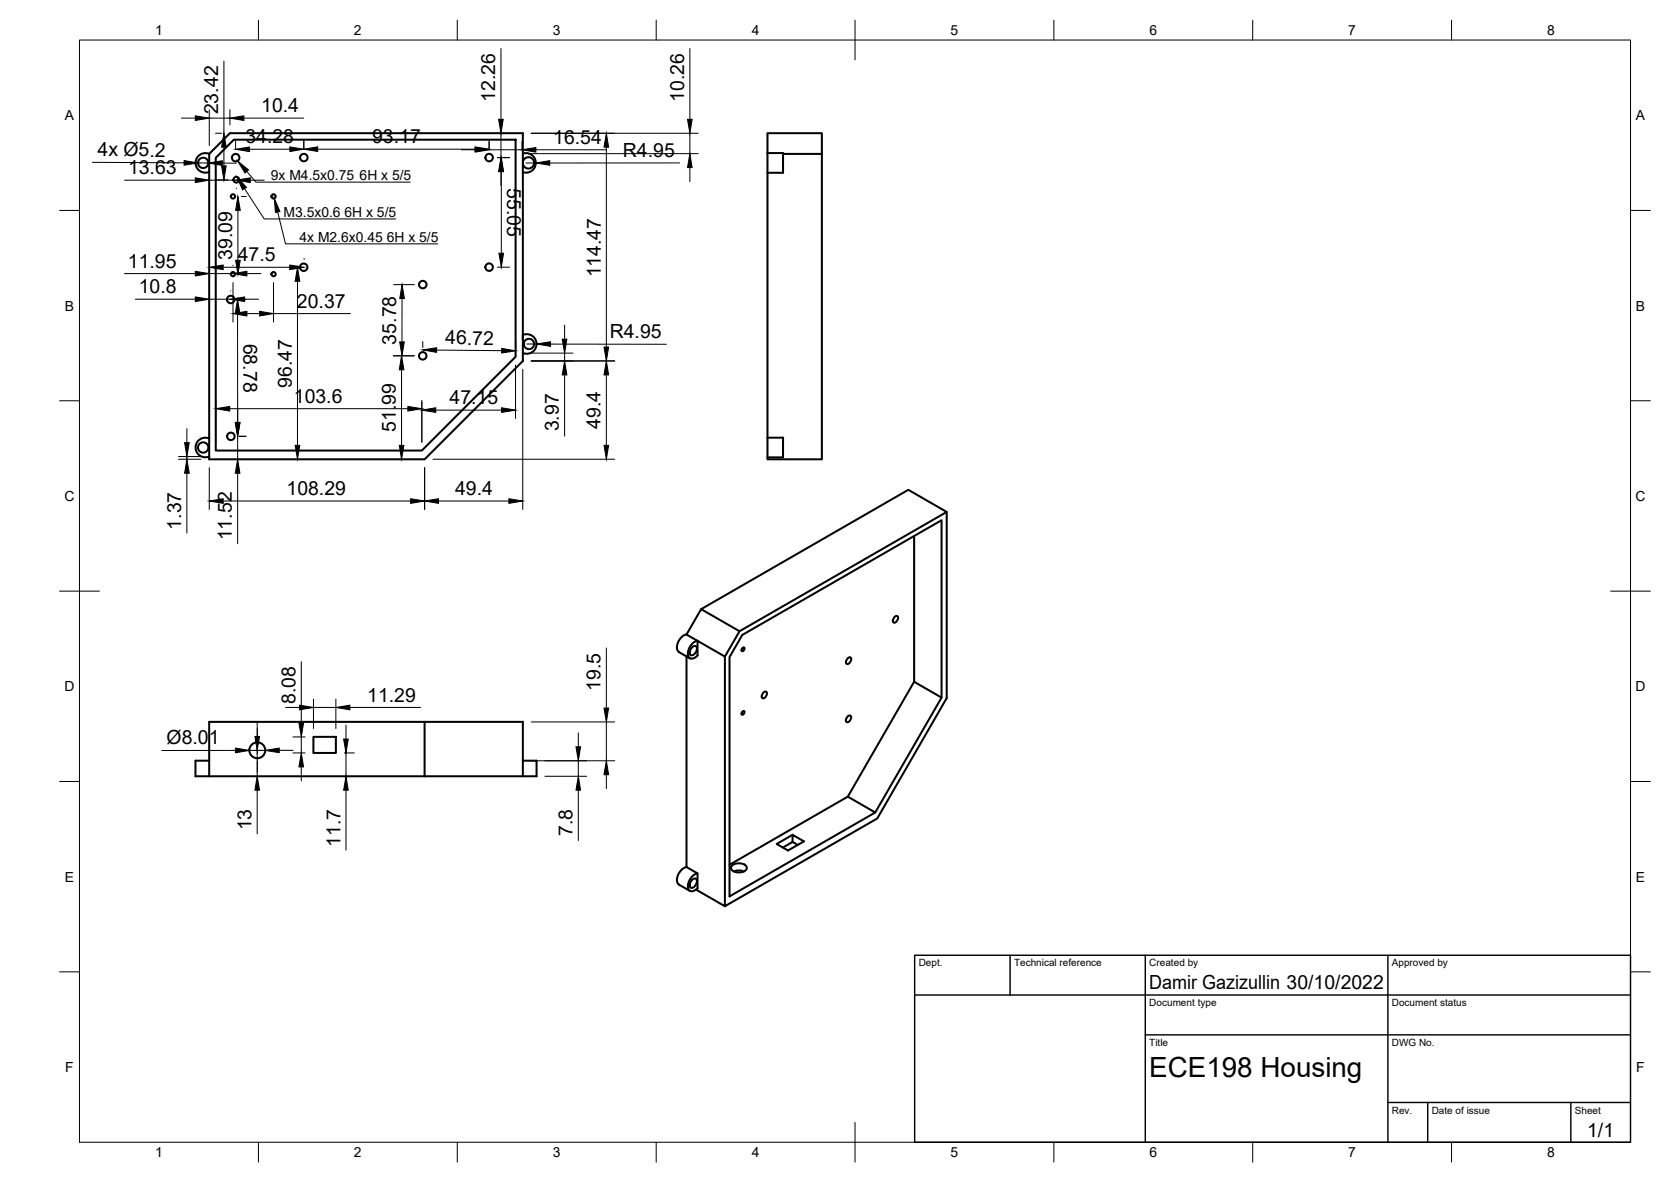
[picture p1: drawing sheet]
<svg xmlns="http://www.w3.org/2000/svg" width="420mm" height="297mm" viewBox="0 0 420 297" stroke-linecap="round" stroke-linejoin="round" font-family="sans-serif">
<!-- layer: Visible -->
<g fill="none" stroke="#000" stroke-width=".51">
<path d="M52.6 38.7l5.2-5.2h73.7v57.2l-24.7 24.7h-54.2zM52.6 38.7a2.47 2.47 0 0 0-3.4 2.2 2.47 2.47 0 0 0 3.4 2.3M58.8 35.1h70.8v54.5l-23.5 23.6h-51.8v-73.5zM131.5 38.6a2.47 2.47 0 0 1 3.2 2.3 2.47 2.47 0 0 1-3.2 2.4M193 38.5v4.9M193 38.5h3.9v4.9h-3.9M193 38.5v-5h13.7v5.2h-9.8M206.7 38.7v76.7h-13.7v-5.4M131.5 40.7a1.43 1.43 0 0 1 2.2-1 1.43 1.43 0 0 1 0 2.4 1.43 1.43 0 0 1-2.2-.9M193 43.4v66.6M131.5 84.2a2.47 2.47 0 0 1 3.4 2.2 2.47 2.47 0 0 1-3.4 2.3M52.6 110.2a2.47 2.47 0 0 0-3.4 2.3 2.47 2.47 0 0 0 3.4 2.2"/>
<path d="M193 110h3.9v4.9h-3.9M229.8 134.7v36.6l6.9 4-16.6 28.9M238 128.7l-52.1 29.9M172.6 159.4a3.3 3.3 0 0 0-2.1 4.2l.2 .2M176.3 153.1l9.6 5.5-3.6 6.4-6.9-4v3.7a1.35 1.35 0 0 1-2.3 .3 3.3 3.3 0 0 1 2.3-4l-2.8-1.5zM176.3 153.1l52.1-30 9.6 5.6v46.7l-17.4 30.3-38.3 22M224.9 155.1l.7-.3a1.09 1.09 0 0 1-.9 1.7 .94 .94 0 0 1 .2-1.4zM170.7 163.9l2.8 1.5M172.6 165v52.9l2.8 1.6v3.7a1.35 1.35 0 0 1-2.3 .3 3.3 3.3 0 0 1 2.3-4M174 162.7a.67 .67 0 0 1 1.2-.1 1.6 1.6 0 0 1-1.5 2 1.47 1.47 0 0 1 .3-1.9zM182.3 165v62.7l-7.3-4.2M186.6 178.9l.4-.2 .2 .2-.2 .5-.4 .2-.2-.2z"/>
<path d="M186.6 162.9l.4-.2 .2 .2-.2 .5-.4 .3-.2-.3zM191.9 174.1l.8-.3a1.09 1.09 0 0 1-1 1.7 .94 .94 0 0 1 .2-1.4zM213.1 165.5l.7-.3a1.09 1.09 0 0 1-.9 1.6 .94 .94 0 0 1 .2-1.3zM229.8 171.3l-16.6 28.9 6.9 4-36.7 21.1v-60.2l3.2-5.5 50.1-28.9v44.6M52.6 191.2h-3.5v3.9h3.5v-13.7h78.9v13.7M78.8 185.2h5.7v4h-5.7zM106.8 181.4v13.7M131.5 191.2h3.4v3.9h-82.3M213.1 180.1l.7-.3a1.09 1.09 0 0 1-.9 1.7 .94 .94 0 0 1 .2-1.4zM172.6 217.9a3.3 3.3 0 0 0-2.1 4.2l.2 .2M184 217.6a2.63 2.63 0 0 1 3.8 .3 1.63 1.63 0 0 1-2 1.4 1.63 1.63 0 0 1-2-1.4zM184.5 219l1.6-.2 .9 .2"/>
<path d="M199.3 209.8l-4 2.3 2.8 1.6 4-2.3-2.8-1.6v1.8l-2.5 1.4M199.3 211.6l1.3 .7M213.2 200.2l-29.8 17.1M170.7 222.3l2.8 1.6M174 221.1a.67 .67 0 0 1 1.2-.1 1.6 1.6 0 0 1-1.5 2.1 1.47 1.47 0 0 1 .3-2z"/>
<circle cx="59.3" cy="39.6" r=".94"/>
<circle cx="76.4" cy="39.6" r=".94"/>
<circle cx="123" cy="39.6" r=".94"/>
<circle cx="51.1" cy="40.9" r="1.3"/>
<circle cx="58.6" cy="49.4" r=".54"/>
<circle cx="59.4" cy="45.2" r=".73"/>
<circle cx="68.8" cy="49.4" r=".54"/>
<circle cx="58" cy="75.3" r=".94"/>
<circle cx="58.6" cy="68.9" r=".54"/>
<circle cx="68.8" cy="68.9" r=".54"/>
<circle cx="76.4" cy="67.2" r=".94"/>
<circle cx="106.3" cy="71.5" r=".94"/>
<circle cx="123" cy="67.1" r=".94"/>
<circle cx="106.3" cy="89.4" r=".94"/>
<circle cx="133" cy="86.4" r="1.3"/>
<circle cx="51.1" cy="112.5" r="1.3"/>
<circle cx="58" cy="109.7" r=".94"/>
<circle cx="64.7" cy="188.5" r="2"/>
</g>
<!-- layer: BORDER -->
<g fill="none" stroke="#000" stroke-width=".25">
<path d="M20 10.1h390v276.9h-390zM65 5.1v5M115 5.1v5M165 5.1v5M215 5.1v10M265 5.1v5M315 5.1v5M365 5.1v5M15 52.9h5M410 52.9h5M15 100.7h5M410 100.7h5"/>
<path d="M15 148.6h10M405 148.6h10M15 196.4h5M410 196.4h5M15 244.2h5M410 244.2h5M65 287v5M115 287v5M165 287v5M215 282.1v9.9M265 287v5M315 287v5"/>
<path d="M365 287v5"/>
</g>
<!-- layer: TITLEBLOCK -->
<path d="M230 240.1h180v46.9h-180zM230 250h180M254 240.1v9.9M288 240.1v46.9M349 240.1v46.9M288 260.1h122M349 277.1h61M359 277.1v9.9M395 277.1v9.9" fill="none" stroke="#000" stroke-width=".36"/>
<!-- layer: FD_Dimensions -->
<g fill="none" stroke="#000" stroke-width=".25">
<path d="M56.3 15.4v18.1M126 12.2v17.8M173.5 12.2v17.8M45.6 29.7h3.5M52.6 27.6v9M52.6 29.7h5.2M54.2 33.5h1.5M56.3 37v4.7M57.8 27.6v3.8M59.2 35.4v2.1M61.3 29.7h15.1M72.9 37.5h-10.1"/>
<path d="M76.4 35.4v2.1M79.9 37.5h39.6M116 37.6h3.5M123 35.4v2.1M125.1 39.6h3M126 33.5v6.1M131.3 35.5v2.2l-8.3-.1M133.6 33.5h42M133.6 38.6h42M134.7 37.6h17.8M152.5 37v50.2M173.5 33.5v5.1"/>
<path d="M23.2 40.8l23.1 .1M31.3 45.3h17.8M49.8 40.9l2.6 .1M52.6 45.3h6.8M54.2 45.2h3.1M55.9 41h3.5M59.4 47.3v.1M59.8 52.9v12.5M60.7 49.4h1.2M62.9 45.3h3.5M126 43.1v3.5M126 43.1v20.5"/>
<path d="M132.2 41h2.5M170.9 40.9l-32.7 .1M173.5 42.1v3.5M31.3 68.8h17.8M34 75.2h15.1M52.6 75.2h5.4M52.6 68.8h6M56.1 67.2h18.2M58 73.1v.1M58.6 66.7v.1M58.6 71v9.9M59.7 78.8l.1 27.4v-3.5"/>
<path d="M60.1 75.3h1.7M60.7 68.9h1.2M61.5 75.2h3.5M62.1 68.8h3.5M62.1 78.8h3.2M68.8 71v9.9M68.8 78.8h19.3M74.8 70.7v41.2M76.4 65.1h.1M99 71.5h5.2M101.1 75v10.9M125.1 67.1h3"/>
<path d="M98.9 89.4h5.3M101 92.9v19M106.3 85.8v1.5M109.8 88l16.3 .1M129.6 91.7v13.5M129.7 86l-.1 1.5M131.4 92.8v35.2M132.4 86.5h2.5M133.6 90.7h21M133.6 88.7h10.5M138.4 86.5h29.2M142 81.7v3.5"/>
<path d="M142 88.7v2M142 94.2v15.4M152.5 94.2v17.7M44.9 115.4h5.6M44.9 114.7h5.6M47 107.7v3.5M47 114.7v.7M47 118.9v15.1M52.6 117.5v10.5M54.3 100.6v10.5M57.8 102.7h44.8M59.8 109.7v5.7"/>
<path d="M59.8 118.9v17.8M60.1 109.7h1.7M106.1 100.6v10.5M106.8 117.5v10.5M108.9 115.4h45.7M109.6 103.1h16.5M56.1 125.9h47.2M110.3 125.9h17.7M71.8 177.8h3.5M75.8 166.3v15.4M78.8 175.7v7.4M78.8 177.8h5.7"/>
<path d="M84.5 175.7v7.4M88 177.8h17.7M152.5 162.8v15.1M59.2 188.6h-18.5M62.6 188.6h.1M62.7 188.6h4M64.7 181.6v3.5M64.7 188.6v6.5M64.7 198.6v11M70.2 188.6h3.5M73.7 189.2h3M73.7 185.2h3"/>
<path d="M75.8 185.2v4M75.8 192.7v3.5M86.6 189.2h2.5M87 182.2v3.5M87 189.2v5.9M87 198.6v15M133.6 181.4h21M133.6 191.2h21M137 195.1h10.5M145.4 184.2v3.5M145.4 191.2v3.9M145.4 198.6v12.6"/>
<path d="M152.5 181.4v9.8M152.5 194.7v3.5"/>
</g>
<g fill="#000" stroke="#000" stroke-width=".25">
<path d="M49.1 29.1l3.5 .6-3.5 .6zM56.3 33.5l.6 3.5h-1.2zM57.8 29.7l3.5-.6v1.2zM59.2 37.5l3.5-.6 .1 1.2zM72.9 36.9l3.5 .6-3.5 .6zM76.4 37.5l3.5-.6v1.2zM119.5 36.9l3.5 .6-3.5 .6zM119.5 37.1l3.5 .5-3.5 .6zM125.4 30h1.1l-.5 3.5zM131.3 37.6l3.4-.5v1.1zM152.5 33.5l.5 3.5h-1.1zM172.9 30h1.1l-.5 3.5z"/>
<path d="M46.3 40.4l3.5 .5-3.5 .6zM49.1 44.7l3.5 .6-3.5 .6zM55.7 41.7h1.2l-.6 3.5zM52.4 41l3.5-.6v1.2zM59.8 49.4l.6 3.5h-1.2zM59.4 45.3l3.5-.6v1.2zM126 39.6l.5 3.5h-1.1zM126 39.6l.6 3.5h-1.1zM134.7 41l3.5-.6v1.1zM173.5 38.6l.5 3.5h-1.1zM49.1 74.6l3.5 .6-3.5 .6zM49.1 68.2l3.5 .6-3.5 .5z"/>
<path d="M52.6 67.2l3.5-.6v1.2zM59.2 65.4h1.2l-.6 3.5zM59.7 75.3l.6 3.5h-1.1zM58 75.2l3.5-.6v1.2zM58.6 68.8l3.5-.6v1.1zM58.6 78.8l3.5-.6v1.2zM65.3 78.2l3.5 .6-3.5 .6zM72.9 66.6l3.5 .6-3.5 .6zM74.8 67.2l.6 3.5h-1.2zM101.1 71.5l.6 3.5h-1.2zM125.5 63.6h1.1l-.6 3.5zM101 89.4l.6 3.5h-1.2z"/>
<path d="M100.5 85.9h1.2l-.6 3.5zM106.3 87.9l3.5-.5v1.1zM126.2 87.6l3.4 .6-3.5 .5zM134.9 86.5l3.5-.6v1.1zM141.4 85.2h1.1l-.5 3.5zM142 90.7l.5 3.5h-1.1zM151.9 87.2h1.1l-.5 3.5zM152.5 90.7l.5 3.5h-1.1zM46.4 111.2h1.2l-.6 3.5zM47 115.4l.6 3.5h-1.2zM54.3 102.7l3.5-.6v1.2zM59.2 106.2h1.1l-.5 3.5z"/>
<path d="M59.8 115.4l.5 3.5h-1.1zM74.2 111.9h1.2l-.6 3.5zM100.4 111.9h1.2l-.6 3.5zM102.6 102.1l3.5 .6-3.5 .6zM106.1 103.1l3.5-.6v1.1zM126.1 102.5l3.5 .6-3.5 .5zM151.9 111.9h1.1l-.5 3.5zM52.6 125.9l3.5-.6v1.2zM103.3 125.3l3.5 .6-3.5 .6zM106.8 125.9l3.5-.6v1.2zM128 125.3l3.4 .6-3.4 .6zM75.3 177.2l3.5 .6-3.5 .6z"/>
<path d="M84.5 177.8l3.5-.6v1.2zM151.9 177.9h1.1l-.5 3.5zM59.2 188l3.5 .6-3.5 .6zM64.1 185.1h1.2l-.6 3.5zM64.7 195.1l.6 3.5h-1.2zM66.7 188.6l3.5-.6v1.2zM75.8 189.2l.5 3.5h-1.1zM75.2 181.7h1.1l-.5 3.5zM86.4 185.7h1.2l-.6 3.5zM87 195.1l.6 3.5h-1.2zM144.8 187.7h1.2l-.6 3.5zM145.4 195.1l.6 3.5h-1.2z"/>
<path d="M152.5 191.2l.5 3.5h-1.1z"/>
</g>
<!-- layer: Smart Centers -->
<path d="M59.2 188.6h2.8M63.8 188.6h1.8M64.7 183.1v2.8M64.7 187.7v1.8M64.7 191.2v2.9M67.4 188.6h2.8" fill="none" stroke="#000" stroke-width=".25"/>
<!-- layer: Hole Notes -->
<path d="M59.6 44.5l2.4 2.6-1 .6zM59.8 40.5l2.7 2.2-.9 .8zM69 49.9l1.4 3.2-1.1 .3z" fill="#000" stroke="#000" stroke-width=".25"/>
<path d="M61.5 47.4l4.9 7.6h33.1M62 43.1l2.3 2.7h38.8M69.8 53.3l2 8h38.3" fill="none" stroke="#000" stroke-width=".25"/>
<text font-size="7" x="289" y="270.6">ECE198 Housing</text>
<g font-size="4.9">
<text x="54.8" y="28.7" transform="rotate(-90 54.8 28.7)">23.42</text>
<text x="65.7" y="28.2">10.4</text>
<text x="124.5" y="25.6" transform="rotate(-90 124.5 25.6)">12.26</text>
<text x="172" y="25.6" transform="rotate(-90 172 25.6)">10.26</text>
<text x="24.5" y="39.3">4x Ø5.2</text>
<text x="61.7" y="36.1">34.28</text>
<text x="93.6" y="36">93.17</text>
<text x="139.1" y="36.2">16.54</text>
<text x="156.6" y="39.5">R4.95</text>
<text x="32.2" y="43.8">13.63</text>
<text x="127.5" y="47.3" transform="rotate(90 127.5 47.3)">55.05</text>
<text x="58.4" y="65.2" transform="rotate(-90 58.4 65.2)">39.09</text>
<text x="59.8" y="65.7">47.5</text>
<text x="32.2" y="67.3">11.95</text>
<text x="151" y="69.7" transform="rotate(-90 151 69.7)">114.47</text>
<text x="34.9" y="73.7">10.8</text>
<text x="74.7" y="77.4">20.37</text>
<text x="61.2" y="86.4" transform="rotate(90 61.2 86.4)">68.78</text>
<text x="99.6" y="86.6" transform="rotate(-90 99.6 86.6)">35.78</text>
<text x="112" y="86.5">46.72</text>
<text x="153.3" y="85">R4.95</text>
<text x="73.3" y="97.4" transform="rotate(-90 73.3 97.4)">96.47</text>
<text x="73.9" y="101.2">103.6</text>
<text x="113.1" y="101.6">47.15</text>
<text x="151" y="107.7" transform="rotate(-90 151 107.7)">49.4</text>
<text x="99.5" y="108.5" transform="rotate(-90 99.5 108.5)">51.99</text>
<text x="140.5" y="108.4" transform="rotate(-90 140.5 108.4)">3.97</text>
<text x="72.1" y="124.4">108.29</text>
<text x="114.4" y="124.4">49.4</text>
<text x="45.5" y="133.1" transform="rotate(-90 45.5 133.1)">1.37</text>
<text x="58.3" y="135.8" transform="rotate(-90 58.3 135.8)">11.52</text>
<text x="151" y="173.6" transform="rotate(-90 151 173.6)">19.5</text>
<text x="74.3" y="177" transform="rotate(-90 74.3 177)">8.08</text>
<text x="92.3" y="176.3">11.29</text>
<text x="41.9" y="187.1">Ø8.01</text>
<text x="63.2" y="208.7" transform="rotate(-90 63.2 208.7)">13</text>
<text x="85.6" y="212.8" transform="rotate(-90 85.6 212.8)">11.7</text>
<text x="144" y="210.1" transform="rotate(-90 144 210.1)">7.8</text>
<text x="289" y="248.5">Damir Gazizullin 30/10/2022</text>
<text x="399.1" y="285.7">1/1</text>
</g>
<g font-size="3.5">
<text x="39" y="8.8">1</text>
<text x="89" y="8.8">2</text>
<text x="139" y="8.8">3</text>
<text x="189" y="8.8">4</text>
<text x="239" y="8.8">5</text>
<text x="289" y="8.8">6</text>
<text x="339" y="8.8">7</text>
<text x="389" y="8.8">8</text>
<text x="16.3" y="30.2">A</text>
<text x="411.3" y="30.2">A</text>
<text x="68.1" y="45.3">9x M4.5x0.75</text>
<text x="90.4" y="45.3">6H x 5/5</text>
<text x="71.3" y="54.5">M3.5x0.6</text>
<text x="86.6" y="54.5">6H x 5/5</text>
<text x="75.3" y="60.8">4x M2.6x0.45</text>
<text x="97.2" y="60.8">6H x 5/5</text>
<text x="16.3" y="78">B</text>
<text x="411.3" y="78">B</text>
<text x="16.2" y="125.9">C</text>
<text x="411.2" y="125.9">C</text>
<text x="16.2" y="173.7">D</text>
<text x="411.2" y="173.7">D</text>
<text x="16.3" y="221.6">E</text>
<text x="411.3" y="221.6">E</text>
<text x="16.4" y="269.4">F</text>
<text x="411.4" y="269.4">F</text>
<text x="39" y="290.8">1</text>
<text x="89" y="290.8">2</text>
<text x="139" y="290.8">3</text>
<text x="189" y="290.8">4</text>
<text x="239" y="290.8">5</text>
<text x="289" y="290.8">6</text>
<text x="339" y="290.8">7</text>
<text x="389" y="290.8">8</text>
</g>
<g font-size="2.5">
<text x="231" y="242.9">Dept.</text>
<text x="255" y="242.9">Technical reference</text>
<text x="289" y="242.9">Created by</text>
<text x="350" y="242.9">Approved by</text>
<text x="289" y="252.8">Document type</text>
<text x="350" y="252.8">Document status</text>
<text x="289" y="262.9">Title</text>
<text x="350" y="262.9">DWG No.</text>
<text x="350" y="279.9">Rev.</text>
<text x="360" y="279.9">Date of issue</text>
<text x="396" y="279.9">Sheet</text>
</g>
</svg>
